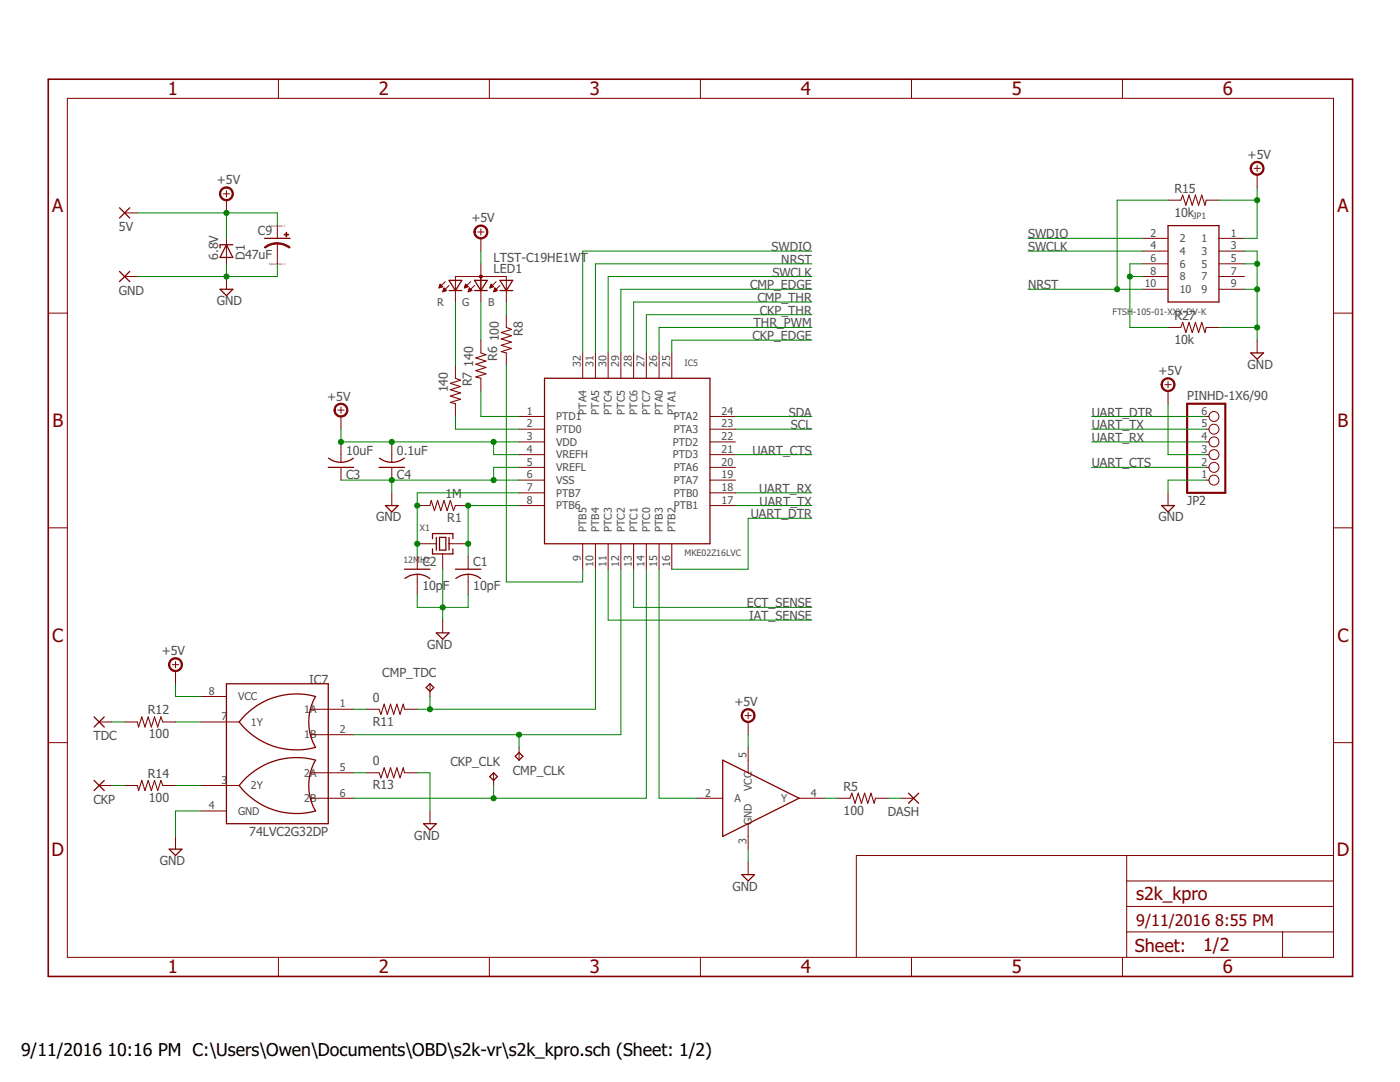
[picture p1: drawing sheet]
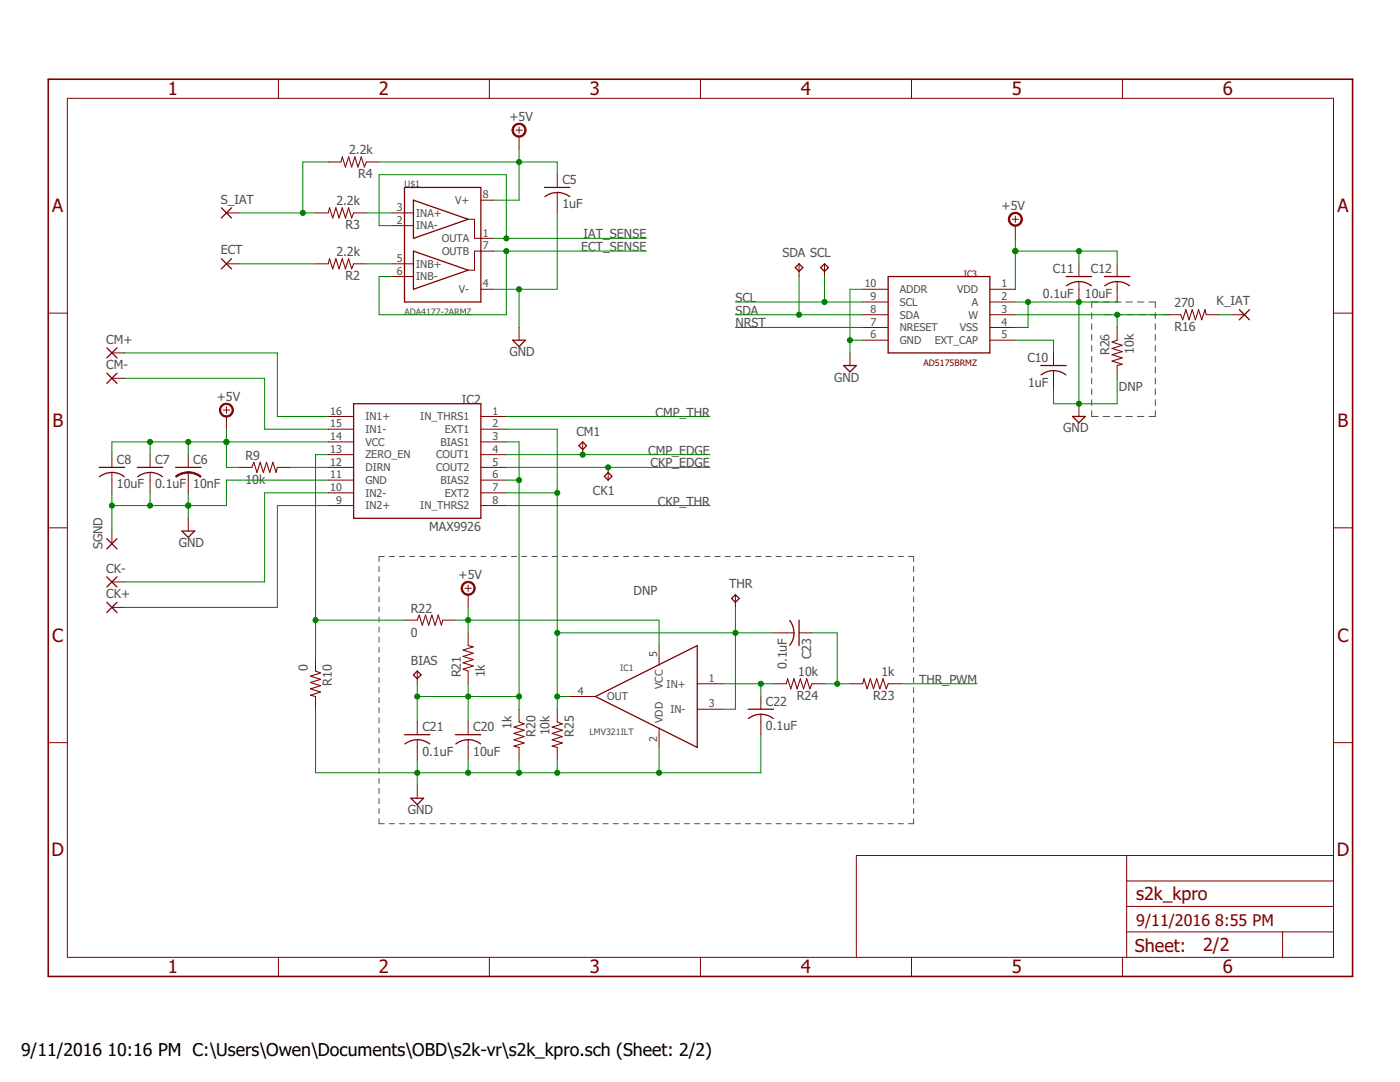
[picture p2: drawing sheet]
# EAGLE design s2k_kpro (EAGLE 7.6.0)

## Sheet 1 of 2: Processor and Digital Interfaces

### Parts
5V  5V  SIGPAD-P1-20  [P1-20]
C1  10pF  C-USC0603  [C0603]
C2  10pF  C-USC0603  [C0603]
C3  10uF  C-USC0805  [C0805]
C4  0.1uF  C-USC0603  [C0603]
C9  47uF  CPOL-USD/7343-31R  [D/7343-31R]
CKP  SIGPAD-P1-20  [P1-20]
CKP_CLK  TPB2,54  [B2,54]
CMP_CLK  TPB2,54  [B2,54]
CMP_TDC  TPB2,54  [B2,54]
D1  6.8V  ZENER-DIODESOT23  [SOT23]
DASH  SIGPAD-P1-20  [P1-20]
GND  SIGPAD-P1-20  [P1-20]
IC5  MKE02Z16LVC  [LQFP32-7X7]
IC6  74LVC1G17SE  [SOT353]
IC7  74LVC2G32DP  [TSSOP8]
JP1  FTSH-105-01-XXX-DV-K  [FTSH-105-01-XXX-DV-K]
JP2  PINHD-1X6/90  [1X06/90]
LED1  LTST-C19HE1WT  [LED-0606]
R1  1M  R-US_R0603  [R0603]
R5  100  R-US_R0603  [R0603]
R6  140  R-US_R0603  [R0603]
R7  140  R-US_R0603  [R0603]
R8  100  R-US_R0603  [R0603]
R11  0  R-US_R0603  [R0603]
R12  100  R-US_R0603  [R0603]
R13  0  R-US_R0603  [R0603]
R14  100  R-US_R0603  [R0603]
R15  10k  R-US_R0603  [R0603]
R27  10k  R-US_R0603  [R0603]
TDC  SIGPAD-P1-20  [P1-20]
X1  12MHz  CX2520DB  [SMD4-2520]

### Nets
+5V: 5V.TP(P) C3.2 C4.2 C9.+ D1.3(C) IC5.3(VDD) IC5.4(VREFH) IC6.5(VCC) IC7.8(VCC) JP1.1 JP2.3 LED1.4(ANODE) R15.2 ; also sheet 2
CAM_CLK: CMP_CLK.TP IC5.12(PTC2) IC7.2(1B)
CAM_OUT: R12.2 TDC.TP(P)
CAM_TDC: CMP_TDC.TP IC5.10(PTB4) R11.2
CKP_CLK: CKP_CLK.TP IC5.14(PTC0) IC7.6(2B)
CKP_EDGE: IC5.25(PTA1) ; also sheet 2
CKP_THR: IC5.27(PTC7) ; also sheet 2
CMP_EDGE: IC5.29(PTC5) ; also sheet 2
CMP_THR: IC5.28(PTC6) ; also sheet 2
CRANK_OUT: CKP.TP(P) R14.2
ECT_OUT: DASH.TP(P) R5.2
ECT_PWM: IC5.15(PTB3) IC6.2(A)
ECT_SENSE: IC5.13(PTC1) ; also sheet 2
EXTAL: C2.1 IC5.7(PTB7) R1.2 X1.3
GND: C1.2 C2.2 C3.1 C4.1 C9.- D1.1(A) GND.TP(P) IC5.5(VREFL) IC5.6(VSS) IC6.3(GND) IC7.4(GND) JP1.3 JP1.5 JP1.9 JP2.1 R13.2 R27.2 X1.2(GND) X1.4(GND) ; also sheet 2
IAT_SENSE: IC5.11(PTC3) ; also sheet 2
LED_B: IC5.9(PTB5) R8.2
LED_G: IC5.2(PTD0) R7.2
LED_R: IC5.1(PTD1) R6.2
N$1: IC7.7(1Y) R12.1
N$6: IC7.1(1A) R11.1
N$9: LED1.2(G) R6.1
N$11: IC7.5(2A) R13.1
N$12: LED1.1(R) R7.1
N$13: LED1.3(B) R8.1
N$14: IC7.3(2Y) R14.1
N$16: IC6.4(Y) R5.1
N$24: JP1.6 JP1.8 R27.1
NRST: IC5.31(PTA5) JP1.10 R15.1 ; also sheet 2
SCL: IC5.23(PTA3) ; also sheet 2
SDA: IC5.24(PTA2) ; also sheet 2
SWCLK: IC5.30(PTC4) JP1.4
SWDIO: IC5.32(PTA4) JP1.2
THR_PWM: IC5.26(PTA0) ; also sheet 2
UART_CTS: IC5.21(PTD3) JP2.2
UART_DTR: IC5.16(PTB2) JP2.6
UART_RX: IC5.18(PTB0) JP2.4
UART_TX: IC5.17(PTB1) JP2.5
XTAL: C1.1 IC5.8(PTB6) R1.1 X1.1
Unconnected: IC5.19(PTA7) IC5.20(PTA6) IC5.22(PTD2) JP1.7

## Sheet 2 of 2: Analog Interfaces

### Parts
BIAS  TPB2,54  [B2,54]
C5  1uF  C-USC0603  [C0603]
C6  10nF  CAP-0306  [C0306]
C7  0.1uF  C-USC0603  [C0603]
C8  10uF  C-USC0805  [C0805]
C10  1uF  C-USC0603  [C0603]
C11  0.1uF  C-USC0603  [C0603]
C12  10uF  C-USC0805  [C0805]
C20  10uF  C-USC0603  [C0603]
C21  0.1uF  C-USC0603  [C0603]
C22  0.1uF  C-USC0603  [C0603]
C23  0.1uF  C-USC0603  [C0603]
CK1  TPB2,54  [B2,54]
CK+  SIGPAD-P1-20  [P1-20]
CK-  SIGPAD-P1-20  [P1-20]
CM1  TPB2,54  [B2,54]
CM+  SIGPAD-P1-20  [P1-20]
CM-  SIGPAD-P1-20  [P1-20]
ECT  SIGPAD-P1-20  [P1-20]
IC1  LMV321ILT  [SOT23-5L]
IC2  MAX9926  [16-QSOP]
IC3  AD5175BRMZ  [MSOP10]
K_IAT  SIGPAD-P1-20  [P1-20]
R2  2.2k  R-US_R0603  [R0603]
R3  2.2k  R-US_R0603  [R0603]
R4  2.2k  R-US_R0603  [R0603]
R9  10k  R-US_R0603  [R0603]
R10  0  R-US_R0603  [R0603]
R16  270  R-US_R0603  [R0603]
R20  1k  R-US_R0603  [R0603]
R21  1k  R-US_R0603  [R0603]
R22  0  R-US_R0603  [R0603]
R23  1k  R-US_R0603  [R0603]
R24  10k  R-US_R0603  [R0603]
R25  10k  R-US_R0603  [R0603]
R26  10k  R-US_R0603  [R0603]
S_IAT  SIGPAD-P1-20  [P1-20]
SCL  TPB2,54  [B2,54]
SDA  TPB2,54  [B2,54]
SGND  SIGPAD-P1-20  [P1-20]
THR  TPB2,54  [B2,54]
U$1  ADA4177-2ARMZ  [MSOP08]

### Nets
+5V: C5.1 C6.1 C7.1 C8.1 C11.1 C12.1 IC1.5(VCC) IC2.14(VCC) IC3.1(VDD) R4.1 R9.1 R21.2 R22.2 U$1.8(V+) ; also sheet 1
CAM_IN+: CM+.TP(P) IC2.16(IN1+)
CAM_IN-: CM-.TP(P) IC2.15(IN1-)
CKP_EDGE: CK1.TP IC2.5(COUT2) ; also sheet 1
CKP_THR: IC2.8(IN_THRS2) ; also sheet 1
CMP_EDGE: CM1.TP IC2.4(COUT1) ; also sheet 1
CMP_THR: IC2.1(IN_THRS1) ; also sheet 1
CRANK_IN+: CK+.TP(P) IC2.9(IN2+)
CRANK_IN-: CK-.TP(P) IC2.10(IN2-)
ECT_SENSE: U$1.6(INB-) U$1.7(OUTB) ; also sheet 1
GND: C5.2 C6.2 C7.2 C8.2 C10.2 C11.2 C12.2 C20.2 C21.2 C22.2 IC1.2(VDD) IC2.11(GND) IC3.2(A) IC3.4(VSS) IC3.6(GND) IC3.10(ADDR) R10.2 R20.2 R25.2 R26.2 SGND.TP(P) U$1.4(V-) ; also sheet 1
IAT_SENSE: U$1.1(OUTA) U$1.2(INA-) ; also sheet 1
N$2: R3.1 U$1.3(INA+)
N$3: R3.2 R4.2 S_IAT.TP(P)
N$4: R2.1 U$1.5(INB+)
N$5: IC2.12(DIRN) R9.2
N$7: ECT.TP(P) R2.2
N$8: C22.1 IC1.1(IN+) R24.2
N$10: IC2.13(ZERO_EN) R10.1 R22.1
N$15: C23.1 R23.2 R24.1
N$18: C23.2 IC1.3(IN-) IC1.4(OUT) IC2.2(EXT1) IC2.7(EXT2) R25.1 THR.TP
N$27: C10.1 IC3.5(EXT_CAP)
N$28: IC3.3(W) R16.1 R26.1
N$29: K_IAT.TP(P) R16.2
NRST: IC3.7(NRESET) ; also sheet 1
SCL: IC3.9(SCL) SCL.TP ; also sheet 1
SDA: IC3.8(SDA) SDA.TP ; also sheet 1
THR_PWM: R23.1 ; also sheet 1
VR_BIAS: BIAS.TP C20.1 C21.1 IC2.3(BIAS1) IC2.6(BIAS2) R20.1 R21.1

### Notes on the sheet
- DNP
- DNP
